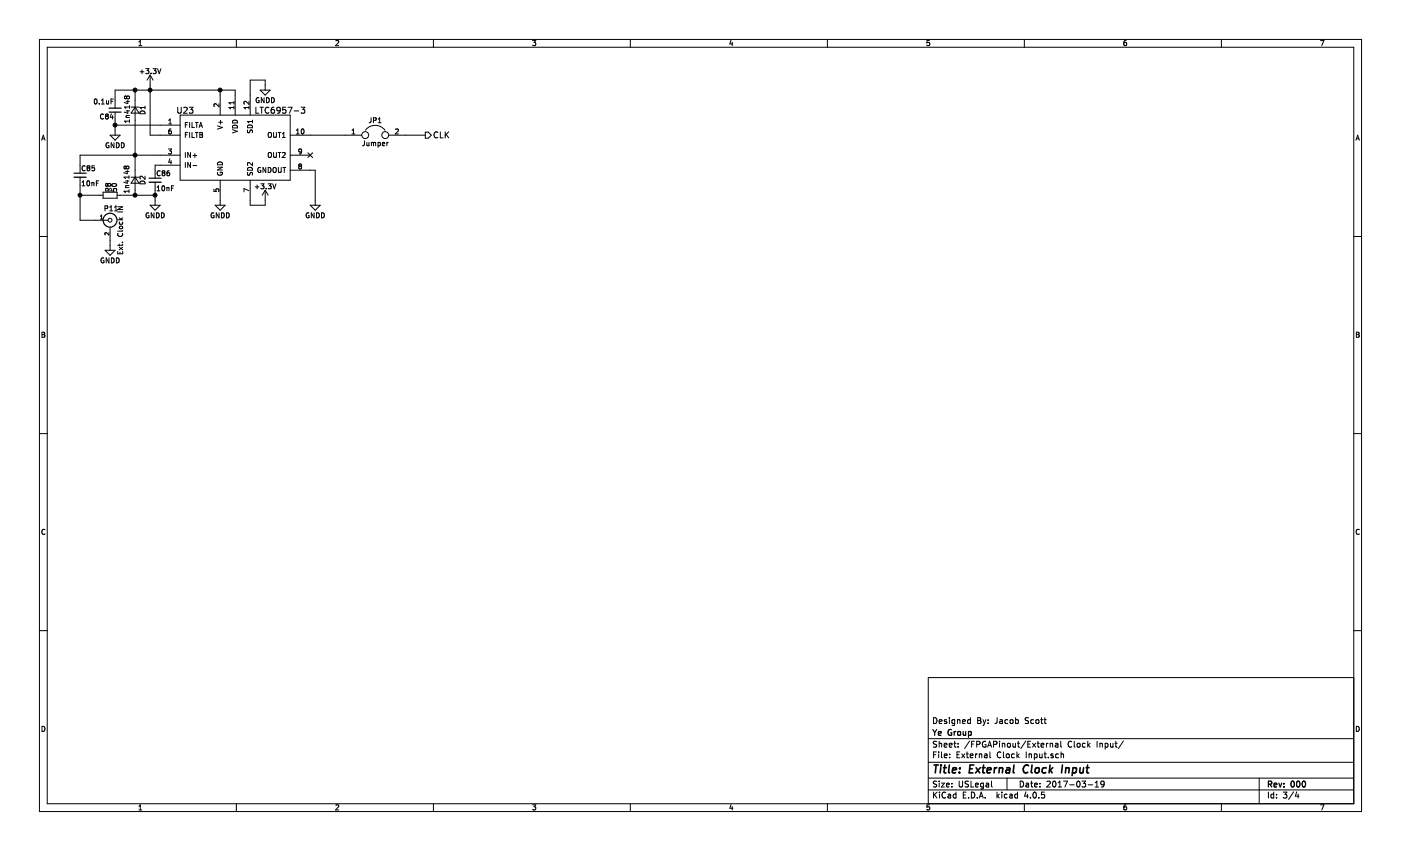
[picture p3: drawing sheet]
EESchema Schematic File Version 2
LIBS:Schematic-rescue
LIBS:power
LIBS:device
LIBS:transistors
LIBS:conn
LIBS:linear
LIBS:regul
LIBS:74xx
LIBS:cmos4000
LIBS:adc-dac
LIBS:memory
LIBS:xilinx
LIBS:microcontrollers
LIBS:dsp
LIBS:microchip
LIBS:analog_switches
LIBS:motorola
LIBS:texas
LIBS:intel
LIBS:audio
LIBS:interface
LIBS:digital-audio
LIBS:philips
LIBS:display
LIBS:cypress
LIBS:siliconi
LIBS:opto
LIBS:atmel
LIBS:contrib
LIBS:valves
LIBS:DACLib
LIBS:Schematic-cache
EELAYER 25 0
EELAYER END
$Descr USLegal 14000 8500
encoding utf-8
Sheet 3 4
Title "External Clock Input"
Date "2017-03-19"
Rev "000"
Comp "Ye Group"
Comment1 "Designed By: Jacob Scott"
Comment2 ""
Comment3 ""
Comment4 ""
$EndDescr
$Comp
L BNC P11
U 1 1
P 1100 2200
F 0 "P11" H 1110 2320 50  0000 C CNN
F 1 "Ext. Clock IN" V 1200 2100 50  0000 C CNN
F 2 "Connectors:SMA_THT_Jack_Straight" H 1100 2200 50  0001 C CNN
F 3 "" H 1100 2200 50  0000 C CNN
	1    1100 2200
	1    0    0    -1  
$EndComp
$Comp
L GNDD #PWR0110
U 1 1
P 1100 2450
F 0 "#PWR0110" H 1100 2200 50  0001 C CNN
F 1 "GNDD" H 1100 2300 50  0000 C CNN
F 2 "" H 1100 2450 50  0000 C CNN
F 3 "" H 1100 2450 50  0000 C CNN
	1    1100 2450
	1    0    0    -1  
$EndComp
Wire Wire Line
	1100 2400 1100 2450
$Comp
L LTC6957-3 U23
U 1 1
P 2200 1300
F 0 "U23" H 1850 1500 60  0000 C CNN
F 1 "LTC6957-3" H 2800 1500 60  0000 C CNN
F 2 "KiCad_DAC_Specific:LTC6957HMS-3" H 2200 1300 60  0001 C CNN
F 3 "" H 2200 1300 60  0001 C CNN
	1    2200 1300
	1    0    0    -1  
$EndComp
$Comp
L R_Small R8
U 1 1
P 1100 1950
F 0 "R8" H 1130 1970 50  0000 L CNN
F 1 "50" H 1130 1910 50  0000 L CNN
F 2 "Resistors_SMD:R_0805_HandSoldering" H 1100 1950 50  0001 C CNN
F 3 "" H 1100 1950 50  0000 C CNN
	1    1100 1950
	0    -1   -1   0   
$EndComp
$Comp
L C_Small C86
U 1 1
P 1550 1800
F 0 "C86" H 1560 1870 50  0000 L CNN
F 1 "10nF" H 1560 1720 50  0000 L CNN
F 2 "Capacitors_SMD:C_0805_HandSoldering" H 1550 1800 50  0001 C CNN
F 3 "" H 1550 1800 50  0000 C CNN
	1    1550 1800
	1    0    0    -1  
$EndComp
Wire Wire Line
	1600 1650 1550 1650
Wire Wire Line
	1550 1650 1550 1700
Wire Wire Line
	1200 1950 1550 1950
Wire Wire Line
	1550 1900 1550 2000
Connection ~ 1550 1950
$Comp
L GNDD #PWR0111
U 1 1
P 1550 2000
F 0 "#PWR0111" H 1550 1750 50  0001 C CNN
F 1 "GNDD" H 1550 1850 50  0000 C CNN
F 2 "" H 1550 2000 50  0000 C CNN
F 3 "" H 1550 2000 50  0000 C CNN
	1    1550 2000
	1    0    0    -1  
$EndComp
Wire Wire Line
	1500 850  1500 1350
$Comp
L +3.3V #PWR0112
U 1 1
P 1500 850
F 0 "#PWR0112" H 1500 700 50  0001 C CNN
F 1 "+3.3V" H 1500 990 50  0000 C CNN
F 2 "" H 1500 850 50  0000 C CNN
F 3 "" H 1500 850 50  0000 C CNN
	1    1500 850 
	1    0    0    -1  
$EndComp
$Comp
L GNDD #PWR0113
U 1 1
P 1150 1300
F 0 "#PWR0113" H 1150 1050 50  0001 C CNN
F 1 "GNDD" H 1150 1150 50  0000 C CNN
F 2 "" H 1150 1300 50  0000 C CNN
F 3 "" H 1150 1300 50  0000 C CNN
	1    1150 1300
	1    0    0    -1  
$EndComp
$Comp
L GNDD #PWR0114
U 1 1
P 2200 2000
F 0 "#PWR0114" H 2200 1750 50  0001 C CNN
F 1 "GNDD" H 2200 1850 50  0000 C CNN
F 2 "" H 2200 2000 50  0000 C CNN
F 3 "" H 2200 2000 50  0000 C CNN
	1    2200 2000
	1    0    0    -1  
$EndComp
$Comp
L GNDD #PWR0115
U 1 1
P 3150 2000
F 0 "#PWR0115" H 3150 1750 50  0001 C CNN
F 1 "GNDD" H 3150 1850 50  0000 C CNN
F 2 "" H 3150 2000 50  0000 C CNN
F 3 "" H 3150 2000 50  0000 C CNN
	1    3150 2000
	1    0    0    -1  
$EndComp
Wire Wire Line
	3100 1700 3150 1700
Wire Wire Line
	3150 1700 3150 2000
Wire Wire Line
	800  2200 950  2200
Wire Wire Line
	800  1850 800  2200
Wire Wire Line
	800  1950 1000 1950
Connection ~ 800  1950
$Comp
L C_Small C85
U 1 1
P 800 1750
F 0 "C85" H 810 1820 50  0000 L CNN
F 1 "10nF" H 810 1670 50  0000 L CNN
F 2 "Capacitors_SMD:C_0805_HandSoldering" H 800 1750 50  0001 C CNN
F 3 "" H 800 1750 50  0000 C CNN
	1    800  1750
	1    0    0    -1  
$EndComp
$Comp
L D_Small D1
U 1 1
P 1350 1100
F 0 "D1" H 1300 1180 50  0000 L CNN
F 1 "1n4148" H 1200 1025 50  0000 L CNN
F 2 "Diodes_SMD:D_0805" V 1350 1100 50  0001 C CNN
F 3 "" V 1350 1100 50  0000 C CNN
	1    1350 1100
	0    1    1    0   
$EndComp
$Comp
L D_Small D2
U 1 1
P 1350 1800
F 0 "D2" H 1300 1880 50  0000 L CNN
F 1 "1n4148" H 1200 1720 50  0000 L CNN
F 2 "Diodes_SMD:D_0805" V 1350 1800 50  0001 C CNN
F 3 "" V 1350 1800 50  0000 C CNN
	1    1350 1800
	0    1    1    0   
$EndComp
Wire Wire Line
	1150 1250 1600 1250
Wire Wire Line
	800  1550 1600 1550
Wire Wire Line
	1350 1200 1350 1700
Wire Wire Line
	800  1550 800  1650
Connection ~ 1350 1550
Wire Wire Line
	1350 1900 1350 1950
Connection ~ 1350 1950
Wire Wire Line
	1150 1200 1150 1300
Wire Wire Line
	2200 900  2200 950 
Wire Wire Line
	1150 900  2350 900 
Connection ~ 1500 900 
Wire Wire Line
	1500 1350 1600 1350
Wire Wire Line
	1350 900  1350 1000
$Comp
L GNDD #PWR0116
U 1 1
P 2650 850
F 0 "#PWR0116" H 2650 600 50  0001 C CNN
F 1 "GNDD" H 2650 700 50  0000 C CNN
F 2 "" H 2650 850 50  0000 C CNN
F 3 "" H 2650 850 50  0000 C CNN
	1    2650 850 
	1    0    0    -1  
$EndComp
Wire Wire Line
	2500 950  2500 800 
Wire Wire Line
	2500 800  2650 800 
Wire Wire Line
	2650 800  2650 850 
Wire Wire Line
	2500 2000 2500 2050
Wire Wire Line
	2500 2050 2650 2050
Wire Wire Line
	2650 2050 2650 2000
$Comp
L +3.3V #PWR0117
U 1 1
P 2650 2000
F 0 "#PWR0117" H 2650 1850 50  0001 C CNN
F 1 "+3.3V" H 2650 2140 50  0000 C CNN
F 2 "" H 2650 2000 50  0000 C CNN
F 3 "" H 2650 2000 50  0000 C CNN
	1    2650 2000
	1    0    0    -1  
$EndComp
Wire Wire Line
	3100 1350 3450 1350
$Comp
L Jumper JP1
U 1 1
P 3750 1350
F 0 "JP1" H 3750 1500 50  0000 C CNN
F 1 "Jumper" H 3750 1270 50  0000 C CNN
F 2 "Connectors:PINHEAD1-2" H 3750 1350 50  0001 C CNN
F 3 "" H 3750 1350 50  0000 C CNN
	1    3750 1350
	1    0    0    -1  
$EndComp
Wire Wire Line
	4050 1350 4250 1350
Wire Wire Line
	1150 900  1150 1000
Connection ~ 1350 900 
Connection ~ 1150 1250
$Comp
L C_Small C84
U 1 1
P 1150 1100
F 0 "C84" H 1160 1170 50  0000 L CNN
F 1 "0.1uF" H 1160 1020 50  0000 L CNN
F 2 "Capacitors_SMD:C_0805_HandSoldering" H 1150 1100 50  0001 C CNN
F 3 "" H 1150 1100 50  0000 C CNN
	1    1150 1100
	-1   0    0    1   
$EndComp
Text HLabel 4250 1350 2    60   Output ~ 0
CLK
NoConn ~ 3100 1550
Wire Wire Line
	2350 900  2350 950 
Connection ~ 2200 900 
$EndSCHEMATC
